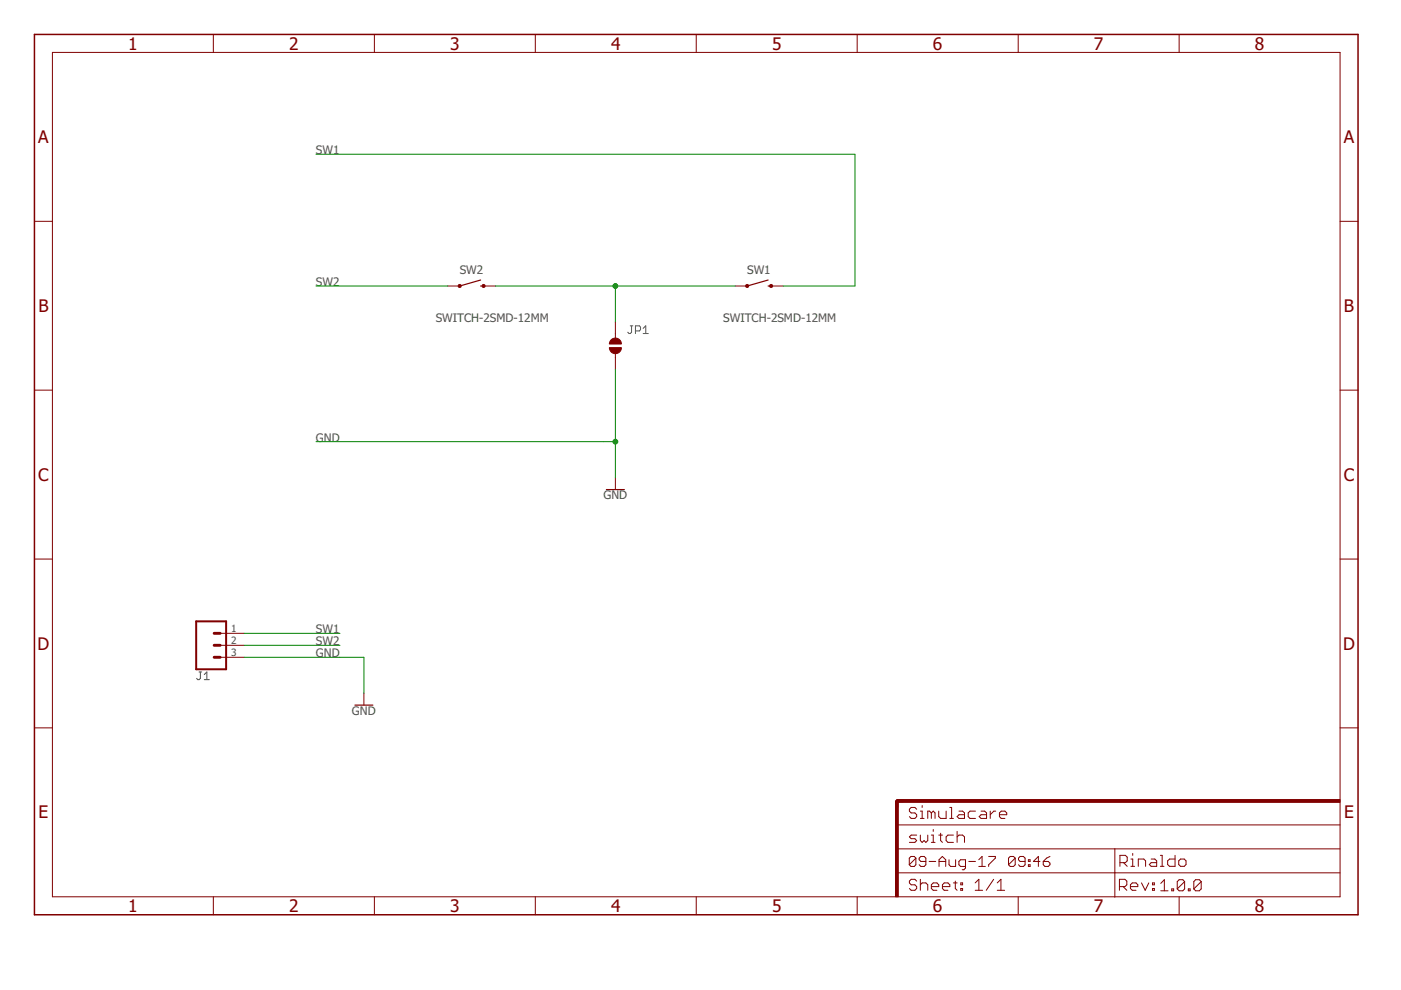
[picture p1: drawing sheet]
<?xml version="1.0" encoding="utf-8"?>
<!DOCTYPE eagle SYSTEM "eagle.dtd">
<!--
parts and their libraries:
SparkFun-Aesthetics: Licensing: Creative Commons ShareAlike 4.0 International - https://creativecommons.org/licenses/by-sa/4.0
-->
<eagle version="8.2.2">
<drawing>
<settings>
<setting alwaysvectorfont="no"/>
<setting verticaltext="up"/>
</settings>
<grid distance="0.1" unitdist="inch" unit="inch" style="lines" multiple="1" display="no" altdistance="0.01" altunitdist="inch" altunit="inch"/>
<schematic xreflabel="%F%N/%S.%C%R" xrefpart="/%S.%C%R">
<libraries>
<library name="SparkFun-Aesthetics">
<symbols>
<symbol name="FR-A4L">
<rectangle x1="178.7652" y1="0" x2="179.3748" y2="20.32" layer="94"/>
<rectangle x1="225.7552" y1="-26.67" x2="226.3648" y2="67.31" layer="94" rot="R90"/>
<wire x1="225.29" y1="-0.1" x2="225.29" y2="5.08" width="0.1016" layer="94"/>
<wire x1="225.29" y1="5.08" x2="273.05" y2="5.08" width="0.1016" layer="94"/>
<wire x1="225.29" y1="5.08" x2="179.07" y2="5.08" width="0.1016" layer="94"/>
<wire x1="179.07" y1="10.16" x2="225.29" y2="10.16" width="0.1016" layer="94"/>
<wire x1="225.29" y1="10.16" x2="273.05" y2="10.16" width="0.1016" layer="94"/>
<wire x1="179.07" y1="15.24" x2="273.05" y2="15.24" width="0.1016" layer="94"/>
<wire x1="225.29" y1="5.08" x2="225.29" y2="10.16" width="0.1016" layer="94"/>
<wire x1="179.07" y1="19.05" x2="179.07" y2="20.32" width="0.6096" layer="94"/>
<wire x1="179.07" y1="20.32" x2="180.34" y2="20.32" width="0.6096" layer="94"/>
<text x="181.61" y="11.43" size="2.54" layer="94" font="vector">&gt;DRAWING_NAME</text>
<text x="181.61" y="6.35" size="2.286" layer="94" font="vector">&gt;LAST_DATE_TIME</text>
<text x="195.58" y="1.27" size="2.54" layer="94" font="vector">&gt;SHEET</text>
<text x="181.61" y="1.27" size="2.54" layer="94" font="vector">Sheet:</text>
<text x="181.61" y="16.51" size="2.54" layer="94" font="vector">&gt;CNAME</text>
<text x="226.16" y="1.27" size="2.54" layer="94" font="vector">Rev:</text>
<text x="226.26" y="6.35" size="2.54" layer="94" font="vector">&gt;DESIGNER</text>
<text x="234.92" y="1.17" size="2.54" layer="94" font="vector">&gt;CREVISION</text>
<frame x1="-3.81" y1="-3.81" x2="276.86" y2="182.88" columns="8" rows="5" layer="94"/>
</symbol>
</symbols>
<devicesets>
<deviceset name="FRAME-A4L" prefix="FRAME">
<gates>
<gate name="G$1" symbol="FR-A4L" x="0" y="0"/>
</gates>
<devices>
<device name="">
<technologies>
<technology name=""/>
</technologies>
</device>
</devices>
</deviceset>
</devicesets>
</library>
<library name="SparkFun-Electromechanical">
<symbols>
<symbol name="SWITCH-MOMENTARY-2">
<wire x1="1.905" y1="0" x2="2.54" y2="0" width="0.254" layer="94"/>
<wire x1="-2.54" y1="0" x2="1.905" y2="1.27" width="0.254" layer="94"/>
<circle x="-2.54" y="0" radius="0.127" width="0.4064" layer="94"/>
<circle x="2.54" y="0" radius="0.127" width="0.4064" layer="94"/>
<text x="-2.54" y="2.54" size="1.778" layer="95">&gt;NAME</text>
<text x="-2.54" y="-2.54" size="1.778" layer="96">&gt;VALUE</text>
<pin name="1" x="-5.08" y="0" visible="off" length="short" direction="pas" swaplevel="2"/>
<pin name="2" x="5.08" y="0" visible="off" length="short" direction="pas" swaplevel="1" rot="R180"/>
</symbol>
</symbols>
<devicesets>
<deviceset name="SWITCH-MOMENTARY-2" prefix="S">
<gates>
<gate name="G$1" symbol="SWITCH-MOMENTARY-2" x="0" y="0"/>
</gates>
<devices>
<device name="PTH" package="TACTILE-PTH">
<connects>
<connect gate="G$1" pin="1" pad="1"/>
<connect gate="G$1" pin="2" pad="3"/>
</connects>
<technologies>
<technology name="">
<attribute name="PROD_ID" value=" SWCH-08441" constant="no"/>
</technology>
</technologies>
</device>
<device name="SMD-2" package="TACTILE_SWITCH_SMD-2">
<connects>
<connect gate="G$1" pin="1" pad="2"/>
<connect gate="G$1" pin="2" pad="1"/>
</connects>
<technologies>
<technology name="">
<attribute name="PROD_ID" value="SWCH-09213"/>
</technology>
</technologies>
</device>
<device name="12MM" package="TACTILE-PTH-12MM">
<connects>
<connect gate="G$1" pin="1" pad="1"/>
<connect gate="G$1" pin="2" pad="3"/>
</connects>
<technologies>
<technology name="">
<attribute name="PROD_ID" value="SWCH-09185" constant="no"/>
</technology>
</technologies>
</device>
<device name="SMD-1101NE" package="TACTILE-SWITCH-1101NE">
<connects>
<connect gate="G$1" pin="1" pad="1"/>
<connect gate="G$1" pin="2" pad="2"/>
</connects>
<technologies>
<technology name="">
<attribute name="PROD_ID" value="SWCH-00815" constant="no"/>
</technology>
</technologies>
</device>
<device name="PTH_REED" package="REED_SWITCH_PTH">
<connects>
<connect gate="G$1" pin="1" pad="P$1"/>
<connect gate="G$1" pin="2" pad="P$2"/>
</connects>
<technologies>
<technology name=""/>
</technologies>
</device>
<device name="SMD-4" package="TACTILE_SWITCH_TALL">
<connects>
<connect gate="G$1" pin="1" pad="A2"/>
<connect gate="G$1" pin="2" pad="B2"/>
</connects>
<technologies>
<technology name="">
<attribute name="PROD_ID" value="SWCH-11966" constant="no"/>
</technology>
</technologies>
</device>
<device name="PTH_REED2" package="REED_SWITCH_PLASTIC">
<connects>
<connect gate="G$1" pin="1" pad="P$1"/>
<connect gate="G$1" pin="2" pad="P$2"/>
</connects>
<technologies>
<technology name="">
<attribute name="PROD_ID" value="SWCH-10467" constant="no"/>
</technology>
</technologies>
</device>
<device name="SIDE_EZ" package="TACTILE-PTH-SIDEEZ">
<connects>
<connect gate="G$1" pin="1" pad="1"/>
<connect gate="G$1" pin="2" pad="2"/>
</connects>
<technologies>
<technology name=""/>
</technologies>
</device>
<device name="SMD-3" package="TACTILE_SWITCH_SMD-3">
<connects>
<connect gate="G$1" pin="1" pad="1"/>
<connect gate="G$1" pin="2" pad="4"/>
</connects>
<technologies>
<technology name=""/>
</technologies>
</device>
<device name="SMD-12MM" package="TACTILE-SMD-12MM">
<connects>
<connect gate="G$1" pin="1" pad="1"/>
<connect gate="G$1" pin="2" pad="3"/>
</connects>
<technologies>
<technology name=""/>
</technologies>
</device>
<device name="PTH_EZ" package="TACTILE-PTH-EZ">
<connects>
<connect gate="G$1" pin="1" pad="1"/>
<connect gate="G$1" pin="2" pad="3"/>
</connects>
<technologies>
<technology name=""/>
</technologies>
</device>
<device name="SMD" package="TACTILE-SWITCH-SMD">
<connects>
<connect gate="G$1" pin="1" pad="1"/>
<connect gate="G$1" pin="2" pad="3"/>
</connects>
<technologies>
<technology name="">
<attribute name="PROD_ID" value="SWCH-08247" constant="no"/>
</technology>
</technologies>
</device>
<device name="SMD-REDUNDANT" package="TACTILE-SWITCH-SMD">
<connects>
<connect gate="G$1" pin="1" pad="1 2"/>
<connect gate="G$1" pin="2" pad="3 4"/>
</connects>
<technologies>
<technology name="">
<attribute name="PROD_ID" value="SWCH-08247" constant="no"/>
</technology>
</technologies>
</device>
<device name="TACTILE-SWITCH-SMD-RIGHT-ANGLE" package="TACTILE_SWITCH-SMD-RIGHT-ANGLE">
<connects>
<connect gate="G$1" pin="1" pad="1"/>
<connect gate="G$1" pin="2" pad="2"/>
</connects>
<technologies>
<technology name="">
<attribute name="PROD_ID" value="COMP-12265" constant="no"/>
</technology>
</technologies>
</device>
<device name="SMD-4.6X2.8MM" package="TACTILE_SWITCH_SMD_4.6X2.8MM">
<connects>
<connect gate="G$1" pin="1" pad="1 2"/>
<connect gate="G$1" pin="2" pad="3 4"/>
</connects>
<technologies>
<technology name="">
<attribute name="PROD_ID" value="SWCH-13065"/>
</technology>
</technologies>
</device>
</devices>
</deviceset>
</devicesets>
</library>
<library name="SparkFun-Jumpers">
<symbols>
<symbol name="SMT-JUMPER_2_NO">
<wire x1="0.381" y1="0.635" x2="0.381" y2="-0.635" width="1.27" layer="94" curve="-180" cap="flat"/>
<wire x1="-0.381" y1="-0.635" x2="-0.381" y2="0.635" width="1.27" layer="94" curve="-180" cap="flat"/>
<wire x1="2.54" y1="0" x2="1.651" y2="0" width="0.1524" layer="94"/>
<wire x1="-2.54" y1="0" x2="-1.651" y2="0" width="0.1524" layer="94"/>
<text x="-2.54" y="2.54" size="1.778" layer="95" font="vector">&gt;NAME</text>
<text x="-2.54" y="-2.54" size="1.778" layer="96" font="vector" align="top-left">&gt;VALUE</text>
<pin name="2" x="5.08" y="0" visible="off" length="short" direction="pas" swaplevel="1" rot="R180"/>
<pin name="1" x="-5.08" y="0" visible="off" length="short" direction="pas" swaplevel="1"/>
</symbol>
</symbols>
<devicesets>
<deviceset name="JUMPER-SMT_2_NO" prefix="JP">
<gates>
<gate name="G$1" symbol="SMT-JUMPER_2_NO" x="0" y="0"/>
</gates>
<devices>
<device name="_NO-SILK" package="SMT-JUMPER_2_NO_NO-SILK">
<connects>
<connect gate="G$1" pin="1" pad="1"/>
<connect gate="G$1" pin="2" pad="2"/>
</connects>
<technologies>
<technology name=""/>
</technologies>
</device>
<device name="_NO-SILK_ROUND" package="SMT-JUMPER_2_NO_NO-SILK_ROUND">
<connects>
<connect gate="G$1" pin="1" pad="1"/>
<connect gate="G$1" pin="2" pad="2"/>
</connects>
<technologies>
<technology name=""/>
</technologies>
</device>
<device name="_SILK" package="SMT-JUMPER_2_NO_SILK">
<connects>
<connect gate="G$1" pin="1" pad="1"/>
<connect gate="G$1" pin="2" pad="2"/>
</connects>
<technologies>
<technology name=""/>
</technologies>
</device>
<device name="_SILK_ROUND" package="SMT-JUMPER_2_NO_SILK_ROUND">
<connects>
<connect gate="G$1" pin="1" pad="1"/>
<connect gate="G$1" pin="2" pad="2"/>
</connects>
<technologies>
<technology name=""/>
</technologies>
</device>
</devices>
</deviceset>
</devicesets>
</library>
<library name="SparkFun-PowerSymbols">
<symbols>
<symbol name="DGND">
<wire x1="-1.905" y1="0" x2="1.905" y2="0" width="0.254" layer="94"/>
<pin name="GND" x="0" y="2.54" visible="off" length="short" direction="sup" rot="R270"/>
<text x="0" y="-0.254" size="1.778" layer="96" align="top-center">&gt;VALUE</text>
</symbol>
</symbols>
<devicesets>
<deviceset name="GND" prefix="GND">
<gates>
<gate name="1" symbol="DGND" x="0" y="0"/>
</gates>
<devices>
<device name="">
<technologies>
<technology name=""/>
</technologies>
</device>
</devices>
</deviceset>
</devicesets>
</library>
<library name="SparkFun-Connectors">
<symbols>
<symbol name="CONN_03">
<wire x1="3.81" y1="-5.08" x2="-2.54" y2="-5.08" width="0.4064" layer="94"/>
<wire x1="1.27" y1="2.54" x2="2.54" y2="2.54" width="0.6096" layer="94"/>
<wire x1="1.27" y1="0" x2="2.54" y2="0" width="0.6096" layer="94"/>
<wire x1="1.27" y1="-2.54" x2="2.54" y2="-2.54" width="0.6096" layer="94"/>
<wire x1="-2.54" y1="5.08" x2="-2.54" y2="-5.08" width="0.4064" layer="94"/>
<wire x1="3.81" y1="-5.08" x2="3.81" y2="5.08" width="0.4064" layer="94"/>
<wire x1="-2.54" y1="5.08" x2="3.81" y2="5.08" width="0.4064" layer="94"/>
<text x="-2.54" y="-7.366" size="1.778" layer="96" font="vector">&gt;VALUE</text>
<text x="-2.54" y="5.588" size="1.778" layer="95" font="vector">&gt;NAME</text>
<pin name="1" x="7.62" y="-2.54" visible="pad" length="middle" direction="pas" swaplevel="1" rot="R180"/>
<pin name="2" x="7.62" y="0" visible="pad" length="middle" direction="pas" swaplevel="1" rot="R180"/>
<pin name="3" x="7.62" y="2.54" visible="pad" length="middle" direction="pas" swaplevel="1" rot="R180"/>
</symbol>
</symbols>
<devicesets>
<deviceset name="CONN_03" prefix="J" uservalue="yes">
<gates>
<gate name="J$1" symbol="CONN_03" x="-2.54" y="0"/>
</gates>
<devices>
<device name="" package="1X03">
<connects>
<connect gate="J$1" pin="1" pad="1"/>
<connect gate="J$1" pin="2" pad="2"/>
<connect gate="J$1" pin="3" pad="3"/>
</connects>
<technologies>
<technology name=""/>
</technologies>
</device>
<device name="POLAR" package="MOLEX-1X3">
<connects>
<connect gate="J$1" pin="1" pad="1"/>
<connect gate="J$1" pin="2" pad="2"/>
<connect gate="J$1" pin="3" pad="3"/>
</connects>
<technologies>
<technology name="">
<attribute name="PROD_ID" value="CONN-08625" constant="no"/>
<attribute name="SF_ID" value="PRT-08096" constant="no"/>
</technology>
</technologies>
</device>
<device name="SCREW" package="SCREWTERMINAL-3.5MM-3">
<connects>
<connect gate="J$1" pin="1" pad="1"/>
<connect gate="J$1" pin="2" pad="2"/>
<connect gate="J$1" pin="3" pad="3"/>
</connects>
<technologies>
<technology name="">
<attribute name="PROD_ID" value="CONN-08288" constant="no"/>
<attribute name="SF_ID" value="PRT-08235" constant="no"/>
</technology>
</technologies>
</device>
<device name="LOCK" package="1X03_LOCK">
<connects>
<connect gate="J$1" pin="1" pad="1"/>
<connect gate="J$1" pin="2" pad="2"/>
<connect gate="J$1" pin="3" pad="3"/>
</connects>
<technologies>
<technology name=""/>
</technologies>
</device>
<device name="LOCK_LONGPADS" package="1X03_LOCK_LONGPADS">
<connects>
<connect gate="J$1" pin="1" pad="1"/>
<connect gate="J$1" pin="2" pad="2"/>
<connect gate="J$1" pin="3" pad="3"/>
</connects>
<technologies>
<technology name=""/>
</technologies>
</device>
<device name="POLAR_LOCK" package="MOLEX-1X3_LOCK">
<connects>
<connect gate="J$1" pin="1" pad="1"/>
<connect gate="J$1" pin="2" pad="2"/>
<connect gate="J$1" pin="3" pad="3"/>
</connects>
<technologies>
<technology name="">
<attribute name="PROD_ID" value="CONN-08625" constant="no"/>
<attribute name="SF_ID" value="PRT-08096" constant="no"/>
</technology>
</technologies>
</device>
<device name="SCREW_LOCK" package="SCREWTERMINAL-3.5MM-3_LOCK.007S">
<connects>
<connect gate="J$1" pin="1" pad="1"/>
<connect gate="J$1" pin="2" pad="2"/>
<connect gate="J$1" pin="3" pad="3"/>
</connects>
<technologies>
<technology name="">
<attribute name="PROD_ID" value="CONN-08288" constant="no"/>
<attribute name="SF_ID" value="PRT-08235" constant="no"/>
</technology>
</technologies>
</device>
<device name="1X03_NO_SILK" package="1X03_NO_SILK">
<connects>
<connect gate="J$1" pin="1" pad="1"/>
<connect gate="J$1" pin="2" pad="2"/>
<connect gate="J$1" pin="3" pad="3"/>
</connects>
<technologies>
<technology name=""/>
</technologies>
</device>
<device name="LONGPADS" package="1X03_LONGPADS">
<connects>
<connect gate="J$1" pin="1" pad="1"/>
<connect gate="J$1" pin="2" pad="2"/>
<connect gate="J$1" pin="3" pad="3"/>
</connects>
<technologies>
<technology name=""/>
</technologies>
</device>
<device name="JST-PTH" package="JST-3-PTH">
<connects>
<connect gate="J$1" pin="1" pad="1"/>
<connect gate="J$1" pin="2" pad="2"/>
<connect gate="J$1" pin="3" pad="3"/>
</connects>
<technologies>
<technology name="">
<attribute name="PROD_ID" value="WIRE-10037" constant="no"/>
<attribute name="SF_ID" value="PRT-09915" constant="no"/>
</technology>
</technologies>
</device>
<device name="POGO_PIN_HOLES_ONLY" package="1X03_PP_HOLES_ONLY">
<connects>
<connect gate="J$1" pin="1" pad="1"/>
<connect gate="J$1" pin="2" pad="2"/>
<connect gate="J$1" pin="3" pad="3"/>
</connects>
<technologies>
<technology name=""/>
</technologies>
</device>
<device name="-SCREW-5MM" package="SCREWTERMINAL-5MM-3">
<connects>
<connect gate="J$1" pin="1" pad="1"/>
<connect gate="J$1" pin="2" pad="2"/>
<connect gate="J$1" pin="3" pad="3"/>
</connects>
<technologies>
<technology name="">
<attribute name="PROD_ID" value="CONN-10134" constant="no"/>
<attribute name="SF_SKU" value="PRT-08433" constant="no"/>
</technology>
</technologies>
</device>
<device name="LOCK_NO_SILK" package="1X03_LOCK_NO_SILK">
<connects>
<connect gate="J$1" pin="1" pad="1"/>
<connect gate="J$1" pin="2" pad="2"/>
<connect gate="J$1" pin="3" pad="3"/>
</connects>
<technologies>
<technology name=""/>
</technologies>
</device>
<device name="JST-SMD" package="JST-3-SMD">
<connects>
<connect gate="J$1" pin="1" pad="1"/>
<connect gate="J$1" pin="2" pad="2"/>
<connect gate="J$1" pin="3" pad="3"/>
</connects>
<technologies>
<technology name="">
<attribute name="PROD_ID" value="CONN-12591" constant="no"/>
<attribute name="VALUE" value="3-PIN SMD" constant="no"/>
</technology>
</technologies>
</device>
<device name="SMD" package="1X03-1MM-RA">
<connects>
<connect gate="J$1" pin="1" pad="1"/>
<connect gate="J$1" pin="2" pad="2"/>
<connect gate="J$1" pin="3" pad="3"/>
</connects>
<technologies>
<technology name=""/>
</technologies>
</device>
<device name="SMD_RA_FEMALE" package="1X03_SMD_RA_FEMALE">
<connects>
<connect gate="J$1" pin="1" pad="1"/>
<connect gate="J$1" pin="2" pad="2"/>
<connect gate="J$1" pin="3" pad="3"/>
</connects>
<technologies>
<technology name="">
<attribute name="PROD_ID" value="CONN-10926"/>
<attribute name="VALUE" value="1x3 RA Female .1&quot;"/>
</technology>
</technologies>
</device>
<device name="SMD_RA_MALE" package="1X03_SMD_RA_MALE">
<connects>
<connect gate="J$1" pin="1" pad="1"/>
<connect gate="J$1" pin="2" pad="2"/>
<connect gate="J$1" pin="3" pad="3"/>
</connects>
<technologies>
<technology name="">
<attribute name="PROD_ID" value="CONN-10925"/>
</technology>
</technologies>
</device>
<device name="SMD_RA_MALE_POST" package="1X03_SMD_RA_MALE_POST">
<connects>
<connect gate="J$1" pin="1" pad="1"/>
<connect gate="J$1" pin="2" pad="2"/>
<connect gate="J$1" pin="3" pad="3"/>
</connects>
<technologies>
<technology name=""/>
</technologies>
</device>
<device name="JST-PTH-VERT" package="JST-3-PTH-VERT">
<connects>
<connect gate="J$1" pin="1" pad="1"/>
<connect gate="J$1" pin="2" pad="2"/>
<connect gate="J$1" pin="3" pad="3"/>
</connects>
<technologies>
<technology name="">
<attribute name="PROD_ID" value="CONN-13230" constant="no"/>
</technology>
</technologies>
</device>
<device name="1X03_SMD_RA_MALE_POST_SMALLER" package="1X03_SMD_RA_MALE_POST_SMALLER">
<connects>
<connect gate="J$1" pin="1" pad="1"/>
<connect gate="J$1" pin="2" pad="2"/>
<connect gate="J$1" pin="3" pad="3"/>
</connects>
<technologies>
<technology name="">
<attribute name="PROD_ID" value="CONN-11912" constant="no"/>
</technology>
</technologies>
</device>
<device name="1X03_SMD_RA_MALE_POST_SMALLEST" package="1X03_SMD_RA_MALE_POST_SMALLEST">
<connects>
<connect gate="J$1" pin="1" pad="1"/>
<connect gate="J$1" pin="2" pad="2"/>
<connect gate="J$1" pin="3" pad="3"/>
</connects>
<technologies>
<technology name=""/>
</technologies>
</device>
<device name="JST-PTH-NS" package="JST-3-PTH-NS">
<connects>
<connect gate="J$1" pin="1" pad="1"/>
<connect gate="J$1" pin="2" pad="2"/>
<connect gate="J$1" pin="3" pad="3"/>
</connects>
<technologies>
<technology name=""/>
</technologies>
</device>
<device name="SCREW-NS" package="SCREWTERMINAL-3.5MM-3-NS">
<connects>
<connect gate="J$1" pin="1" pad="1"/>
<connect gate="J$1" pin="2" pad="2"/>
<connect gate="J$1" pin="3" pad="3"/>
</connects>
<technologies>
<technology name=""/>
</technologies>
</device>
</devices>
</deviceset>
</devicesets>
</library>
</libraries>
<attributes>
<attribute name="CNAME" value="Simulacare"/>
<attribute name="CREVISION" value="1.0.0"/>
<attribute name="DESIGNER" value="Rinaldo"/>
<attribute name="UNTITLED" value="Chaves Compressão"/>
</attributes>
<variantdefs>
</variantdefs>
<classes>
<class number="0" name="default" width="0" drill="0">
</class>
</classes>
<parts>
<part name="FRAME1" library="SparkFun-Aesthetics" deviceset="FRAME-A4L" device=""/>
<part name="SW2" library="SparkFun-Electromechanical" deviceset="SWITCH-MOMENTARY-2" device="SMD-12MM" value="SWITCH-2SMD-12MM"/>
<part name="SW1" library="SparkFun-Electromechanical" deviceset="SWITCH-MOMENTARY-2" device="SMD-12MM" value="SWITCH-2SMD-12MM"/>
<part name="JP1" library="SparkFun-Jumpers" deviceset="JUMPER-SMT_2_NO" device="_SILK_ROUND" value=""/>
<part name="GND1" library="SparkFun-PowerSymbols" deviceset="GND" device=""/>
<part name="J1" library="SparkFun-Connectors" deviceset="CONN_03" device="1X03_SMD_RA_MALE_POST_SMALLER"/>
<part name="GND2" library="SparkFun-PowerSymbols" deviceset="GND" device=""/>
</parts>
<sheets>
<sheet>
<plain>
</plain>
<instances>
<instance part="FRAME1" gate="G$1" x="-27.94" y="-7.62"/>
<instance part="SW2" gate="G$1" x="60.96" y="121.92" smashed="yes">
<attribute name="NAME" x="58.42" y="124.46" size="1.778" layer="95"/>
<attribute name="VALUE" x="53.34" y="114.3" size="1.778" layer="96"/>
</instance>
<instance part="SW1" gate="G$1" x="121.92" y="121.92" smashed="yes">
<attribute name="NAME" x="119.38" y="124.46" size="1.778" layer="95"/>
<attribute name="VALUE" x="114.3" y="114.3" size="1.778" layer="96"/>
</instance>
<instance part="JP1" gate="G$1" x="91.44" y="109.22" smashed="yes" rot="R90">
<attribute name="NAME" x="93.98" y="111.76" size="1.778" layer="95" font="vector"/>
<attribute name="VALUE" x="96.52" y="109.22" size="1.778" layer="96" font="vector" align="top-left"/>
</instance>
<instance part="GND1" gate="1" x="91.44" y="78.74"/>
<instance part="J1" gate="J$1" x="5.08" y="45.72" rot="MR180"/>
<instance part="GND2" gate="1" x="38.1" y="33.02"/>
</instances>
<busses>
</busses>
<nets>
<net name="N$1" class="0">
<segment>
<pinref part="SW2" gate="G$1" pin="2"/>
<pinref part="SW1" gate="G$1" pin="1"/>
<wire x1="66.04" y1="121.92" x2="91.44" y2="121.92" width="0.1524" layer="91"/>
<wire x1="91.44" y1="121.92" x2="116.84" y2="121.92" width="0.1524" layer="91"/>
<wire x1="91.44" y1="121.92" x2="91.44" y2="114.3" width="0.1524" layer="91"/>
<junction x="91.44" y="121.92"/>
<pinref part="JP1" gate="G$1" pin="2"/>
</segment>
</net>
<net name="SW2" class="0">
<segment>
<pinref part="SW2" gate="G$1" pin="1"/>
<wire x1="55.88" y1="121.92" x2="27.94" y2="121.92" width="0.1524" layer="91"/>
<label x="27.94" y="121.92" size="1.778" layer="95"/>
</segment>
<segment>
<pinref part="J1" gate="J$1" pin="2"/>
<wire x1="12.7" y1="45.72" x2="33.02" y2="45.72" width="0.1524" layer="91"/>
<label x="27.94" y="45.72" size="1.778" layer="95"/>
</segment>
</net>
<net name="SW1" class="0">
<segment>
<pinref part="SW1" gate="G$1" pin="2"/>
<wire x1="127" y1="121.92" x2="142.24" y2="121.92" width="0.1524" layer="91"/>
<wire x1="142.24" y1="121.92" x2="142.24" y2="149.86" width="0.1524" layer="91"/>
<wire x1="142.24" y1="149.86" x2="27.94" y2="149.86" width="0.1524" layer="91"/>
<label x="27.94" y="149.86" size="1.778" layer="95"/>
</segment>
<segment>
<pinref part="J1" gate="J$1" pin="1"/>
<wire x1="12.7" y1="48.26" x2="33.02" y2="48.26" width="0.1524" layer="91"/>
<label x="27.94" y="48.26" size="1.778" layer="95"/>
</segment>
</net>
<net name="GND" class="0">
<segment>
<wire x1="88.9" y1="88.9" x2="27.94" y2="88.9" width="0.1524" layer="91"/>
<label x="27.94" y="88.9" size="1.778" layer="95"/>
<pinref part="JP1" gate="G$1" pin="1"/>
<wire x1="91.44" y1="104.14" x2="91.44" y2="88.9" width="0.1524" layer="91"/>
<wire x1="91.44" y1="88.9" x2="88.9" y2="88.9" width="0.1524" layer="91"/>
<pinref part="GND1" gate="1" pin="GND"/>
<wire x1="91.44" y1="81.28" x2="91.44" y2="88.9" width="0.1524" layer="91"/>
<junction x="91.44" y="88.9"/>
</segment>
<segment>
<pinref part="J1" gate="J$1" pin="3"/>
<wire x1="12.7" y1="43.18" x2="33.02" y2="43.18" width="0.1524" layer="91"/>
<label x="27.94" y="43.18" size="1.778" layer="95"/>
<pinref part="GND2" gate="1" pin="GND"/>
<wire x1="33.02" y1="43.18" x2="38.1" y2="43.18" width="0.1524" layer="91"/>
<wire x1="38.1" y1="43.18" x2="38.1" y2="35.56" width="0.1524" layer="91"/>
</segment>
</net>
</nets>
</sheet>
</sheets>
</schematic>
</drawing>
</eagle>
